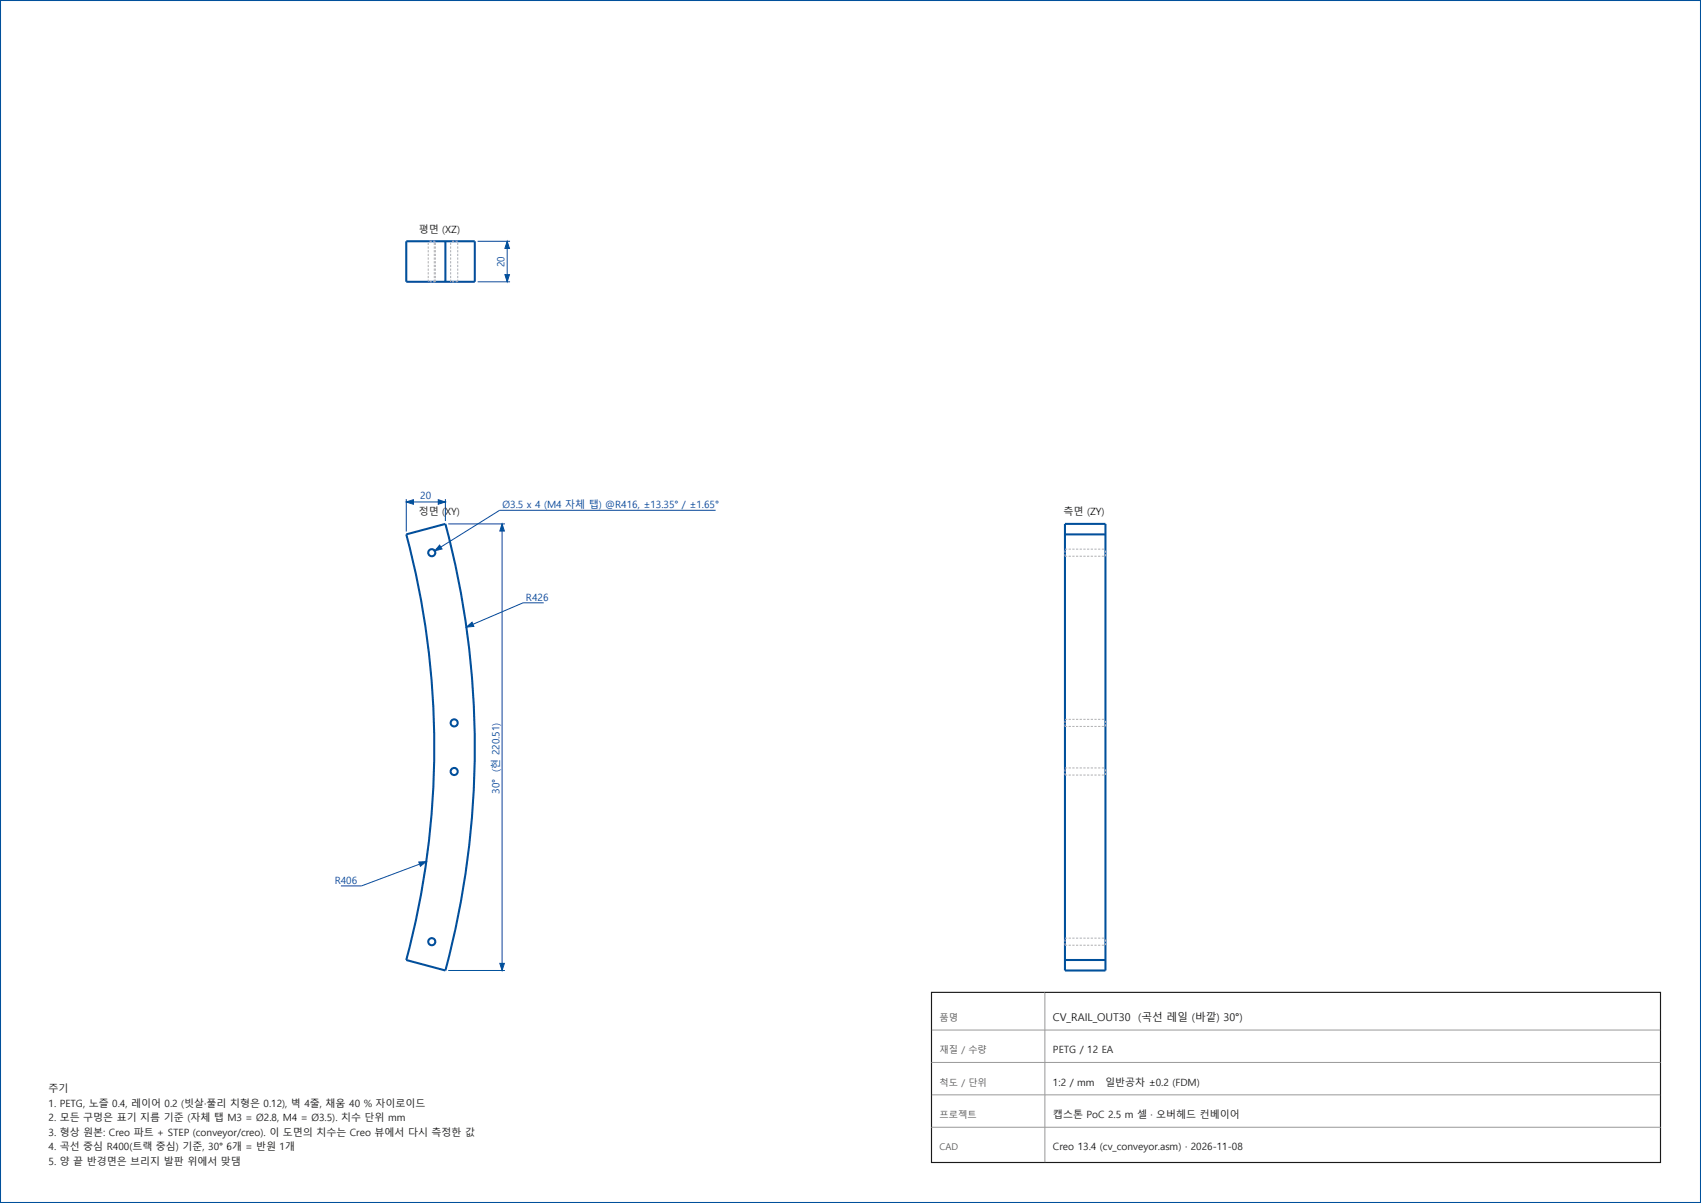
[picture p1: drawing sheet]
<svg xmlns="http://www.w3.org/2000/svg" width="420mm" height="297mm" viewBox="0 0 420 297" stroke-linecap="round" stroke-linejoin="round" font-family="sans-serif">
<g fill="none" stroke="#00509b" stroke-width=".51">
<path d="M0 0h420v297h-420zM100.3 59.6h16.9v10h-16.9zM110 59.6v10M100.3 131.9l9.7-2.6a213 213 0 0 1 0 110.3l-9.7-2.6a203 203 0 0 0 0-105.1zM263 129.3h10v110.3h-10zM263 131.9h10M263 237h10"/>
<circle cx="106.6" cy="136.5" r=".88"/>
<circle cx="112.1" cy="178.5" r=".88"/>
<circle cx="112.1" cy="190.5" r=".88"/>
<circle cx="106.6" cy="232.5" r=".88"/>
</g>
<g fill="none" stroke="#afafb4" stroke-width=".25">
<path d="M105.7 59.9v.6M105.7 59.6h.1M106.1 59.6h.5M107 59.6h.5M107.2 59.9v.6M107.5 59.9v.6M111.3 59.9v.6M111.6 59.6h.5M112.5 59.6h.5M113 59.9v.6M105.7 69.6h.1M105.7 60.8v.6"/>
<path d="M105.7 61.8v.5M105.7 62.7v.5M105.7 63.6v.5M105.7 64.5v.5M105.7 65.4v.5M105.7 66.3v.5M105.7 67.2v.6M105.7 68.1v.6M105.7 69v.6M106.1 69.6h.5M107.2 60.8v.6M107.2 61.8v.5"/>
<path d="M107.2 62.7v.5M107.2 63.6v.5M107.2 64.5v.5M107.2 65.4v.5M107.2 66.3v.5M107.2 67.2v.6M107.2 68.1v.6M107.2 69v.6M107.5 69v.6h-.5M107.5 60.8v.6M107.5 61.8v.5M107.5 62.7v.5"/>
<path d="M107.5 63.6v.5M107.5 64.5v.5M107.5 65.4v.5M107.5 66.3v.5M107.5 67.2v.6M107.5 68.1v.6M111.3 60.8v.6M111.3 61.8v.5M111.3 62.7v.5M111.3 63.6v.5M111.3 64.5v.5M111.3 65.4v.5"/>
<path d="M111.3 66.3v.5M111.3 67.2v.6M111.3 68.1v.6M111.3 69v.6M111.6 69.6h.5M113 69v.6h-.5M113 60.8v.6M113 61.8v.5M113 62.7v.5M113 63.6v.5M113 64.5v.5M113 65.4v.5"/>
<path d="M113 66.3v.5M113 67.2v.6M113 68.1v.6M263 135.9v.6M263 136.8v.5h.5M263 135.6h.5M263.9 137.3h.5M263.9 135.6h.5M264.8 137.3h.5M264.8 135.6h.5M265.7 137.3h.5M265.7 135.6h.5"/>
<path d="M266.6 137.3h.5M266.6 135.6h.5M267.5 137.3h.5M267.5 135.6h.5M268.4 137.3h.6M268.4 135.6h.6M269.3 137.3h.6M269.3 135.6h.6M270.2 137.3h.6M270.2 135.6h.6M271.1 137.3h.6M271.1 135.6h.6"/>
<path d="M272 137.3h.6M272 135.6h.6M273 135.9v.6M273 136.8v.5M263 177.6h.1M263 177.9v.6M263 178.8v.5h.5M263 177.6h.5M263.9 179.3h.5M263.9 177.6h.5M264.8 179.3h.5M264.8 177.6h.5"/>
<path d="M265.7 179.3h.5M265.7 177.6h.5M266.6 179.3h.5M266.6 177.6h.5M267.5 179.3h.5M267.5 177.6h.5M268.4 179.3h.6M268.4 177.6h.6M269.3 179.3h.6M269.3 177.6h.6M270.2 179.3h.6M270.2 177.6h.6"/>
<path d="M271.1 179.3h.6M271.1 177.6h.6M272 179.3h.6M272 177.6h.6M273 177.6h.1M273 177.9v.6M273 178.8v.5M263 189.6h.1M263 189.9v.6M263 190.8v.5h.5M263 189.6h.5M263.9 191.3h.5"/>
<path d="M263.9 189.6h.5M264.8 191.3h.5M264.8 189.6h.5M265.7 191.3h.5M265.7 189.6h.5M266.6 191.3h.5M266.6 189.6h.5M267.5 191.3h.5M267.5 189.6h.5M268.4 191.3h.6M268.4 189.6h.6M269.3 191.3h.6"/>
<path d="M269.3 189.6h.6M270.2 191.3h.6M270.2 189.6h.6M271.1 191.3h.6M271.1 189.6h.6M272 191.3h.6M272 189.6h.6M273 189.6h.1M273 189.9v.6M273 190.8v.5M263 232.8v.6h.5M263 231.6h.5"/>
<path d="M263 231.6h.1M263 232v.5M263.9 233.4h.5M263.9 231.6h.5M264.8 233.4h.5M264.8 231.6h.5M265.7 233.4h.5M265.7 231.6h.5M266.6 233.4h.5M266.6 231.6h.5M267.5 233.4h.5M267.5 231.6h.5"/>
<path d="M268.4 233.4h.6M268.4 231.6h.6M269.3 233.4h.6M269.3 231.6h.6M270.2 233.4h.6M270.2 231.6h.6M271.1 233.4h.6M271.1 231.6h.6M272 233.4h.6M272 231.6h.6M273 231.6h.1M273 232v.5"/>
<path d="M273 232.8v.6"/>
</g>
<path d="M117.9 59.6h8M125.2 59.6v10M117.9 69.6h8M100.3 123.2v8M100.3 123.9h9.7M110 123.2v5.4M110.7 129.3h14M124 129.3v110.3M176.7 126h-53.3l-16 10M134.2 148.8h-5l-14 6M105.3 212.7l-16 6h-5.1M110.7 239.6h14" fill="none" stroke="#0d4099" stroke-width=".25"/>
<g fill="#0d4099" stroke="#0d4099" stroke-width=".25">
<path d="M115.2 154.8l1.4-1.2 .4 1z"/>
<path d="M103.4 212.8l1.9-.1-1.5 1.2z"/>
<path d="M123.4 237.8h1.1l-.5 1.8z"/>
<path d="M124 129.3l.5 1.8h-1.1z"/>
<path d="M100.3 123.9l1.8-.5v1.1z"/>
<path d="M108.2 123.4l1.8 .5-1.8 .6z"/>
<path d="M108.6 134.6l.5 .9-1.7 .5z"/>
<path d="M124.7 67.8h1.1l-.6 1.8z"/>
<path d="M125.2 59.6l.6 1.7h-1.1z"/>
</g>
<path d="M230 245h180v42h-180z" fill="none" stroke="#1a1a1a" stroke-width=".28"/>
<path d="M230 254.3h180M258 245v42M230 262.3h180M230 270.3h180M230 278.3h180" fill="none" stroke="#999" stroke-width=".25"/>
<g font-size="2.6" fill="#1a1a1a">
<text x="260" y="252">CV_RAIL_OUT30</text>
<text x="281" y="252">(곡선 레일 (바깥) 30°)</text>
</g>
<g font-size="2.5" fill="#1a1a1a">
<text x="103.4" y="57.5">평면 (XZ)</text>
<text x="103.4" y="127.2">정면 (XY)</text>
<text x="262.6" y="127.2">측면 (ZY)</text>
<text x="260" y="260">PETG / 12 EA</text>
<text x="12" y="269.6">주기</text>
<text x="260" y="268">1:2 / mm</text>
<text x="272.9" y="268">일반공차 ±0.2 (FDM)</text>
<text x="12" y="273.2">1. PETG, 노즐 0.4, 레이어 0.2 (빗살·풀리 치형은 0.12), 벽 4줄, 채움 40 % 자이로이드</text>
<text x="12" y="276.8">2. 모든 구멍은 표기 지름 기준 (자체 탭 M3 = Ø2.8, M4 = Ø3.5). 치수 단위 mm</text>
<text x="12" y="280.4">3. 형상 원본: Creo 파트 + STEP (conveyor/creo). 이 도면의 치수는 Creo 뷰에서 다시 측정한 값</text>
<text x="260" y="276">캡스톤 PoC 2.5 m 셀 · 오버헤드 컨베이어</text>
<text x="12" y="284">4. 곡선 중심 R400(트랙 중심) 기준, 30° 6개 = 반원 1개</text>
<text x="12" y="287.5">5. 양 끝 반경면은 브리지 발판 위에서 맞댐</text>
<text x="260" y="284">Creo 13.4 (cv_conveyor.asm) · 2026-11-08</text>
</g>
<g font-size="2.5" fill="#0d4099">
<text x="124.6" y="65.9" transform="rotate(-90 124.6 65.9)">20</text>
<text x="103.8" y="123.3">20</text>
<text x="124.1" y="125.5">Ø3.5 x 4 (M4 자체 탭) @R416, ±13.35° / ±1.65°</text>
<text x="129.9" y="148.3">R426</text>
<text x="123.3" y="190.5" transform="rotate(-90 123.3 190.5)">(현 220.51)</text>
<text x="123.3" y="196" transform="rotate(-90 123.3 196)">30°</text>
<text x="82.6" y="218.2">R406</text>
</g>
<g font-size="2.3" fill="#595959">
<text x="232" y="252">품명</text>
<text x="232" y="260">재질 / 수량</text>
<text x="232" y="268">척도 / 단위</text>
<text x="232" y="276">프로젝트</text>
<text x="232" y="284">CAD</text>
</g>
</svg>
